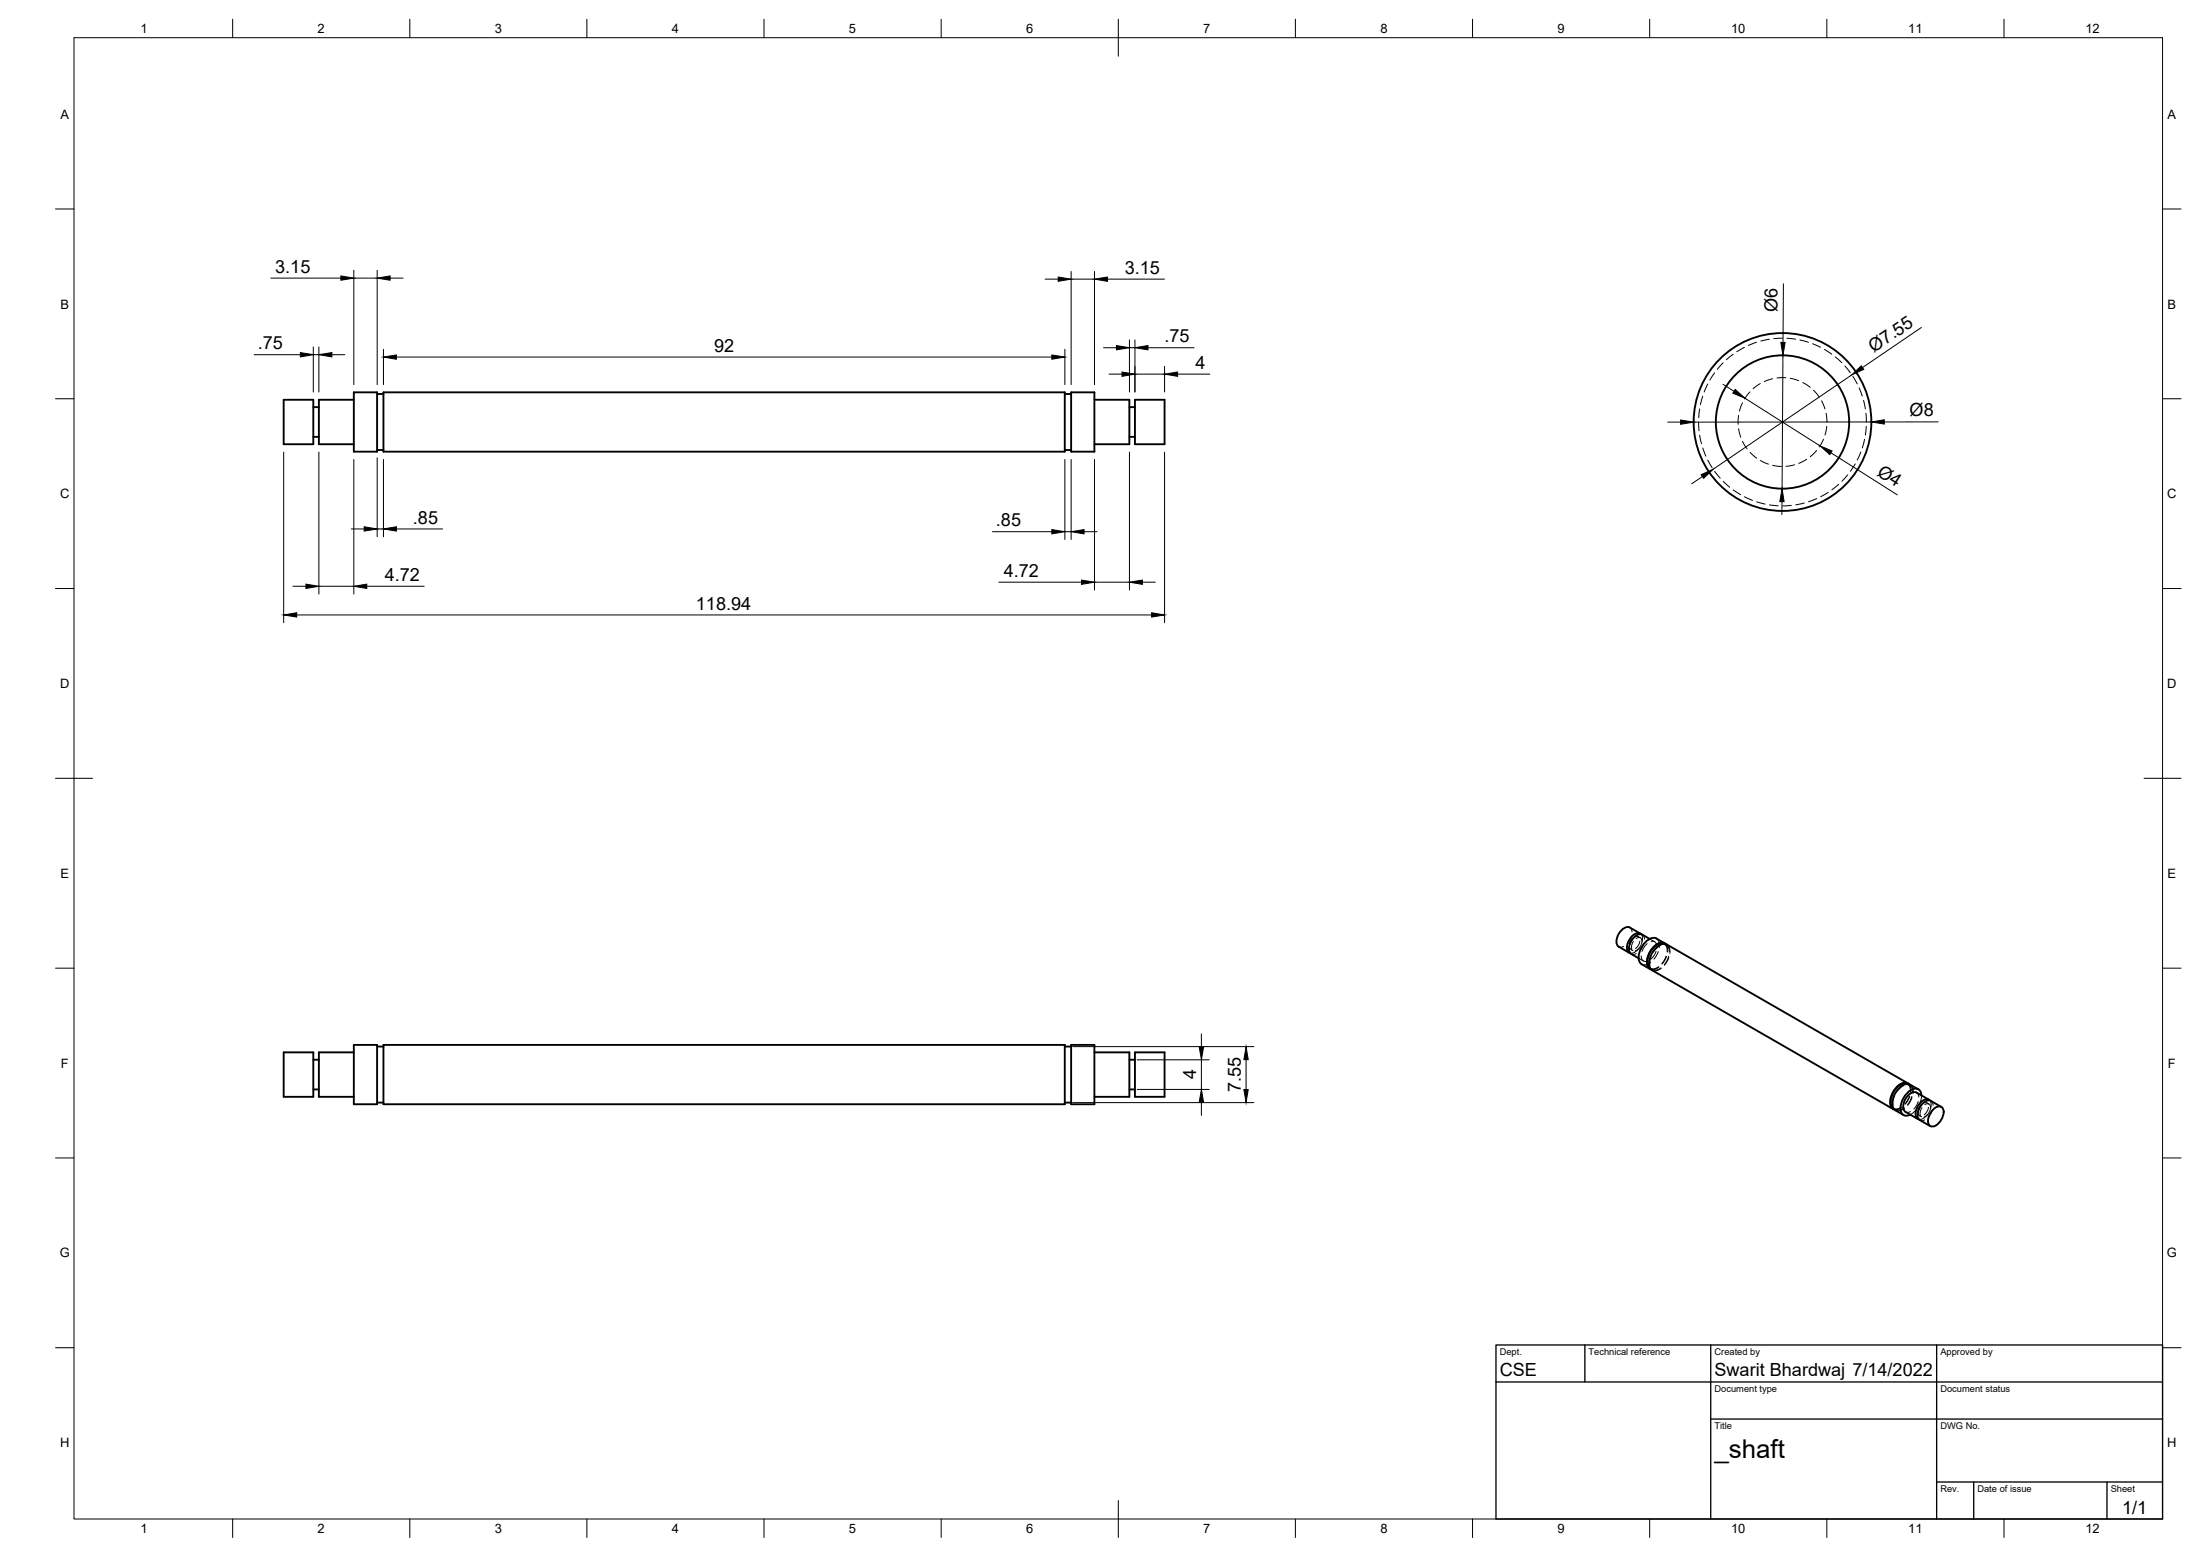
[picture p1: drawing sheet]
<svg xmlns="http://www.w3.org/2000/svg" width="594mm" height="420mm" viewBox="0 0 594 420" stroke-linecap="round" stroke-linejoin="round" font-family="sans-serif">
<!-- layer: Visible -->
<g fill="none" stroke="#000" stroke-width=".51">
<path d="M76.6 108h8v12h-8zM84.6 109.9h1.5M84.6 118h1.5M95.5 108h-9.4v12h9.4M95.5 105.9h6.3v16.1h-6.3zM101.8 106.4h1.7M103.5 105.9h184v16.1h-184zM287.5 106.4h1.7M289.2 105.9h6.3v16.1h-6.3zM295.5 108h9.5v12h-9.5M305 109.9h1.5M305 118h1.5"/>
<path d="M306.5 108h8v12h-8zM101.8 121.5h1.7M287.5 121.5h1.7M440.5 257.6l2 1.1M440.9 253.4l-.8 1.4M442.9 252.1l-2.8-1.7a2.98 2.98 0 0 0-3.3 2.4l-.2 .6a2.05 2.05 0 0 0 .5 2.2l2.8 1.7M443.2 252.3a1.81 1.81 0 0 0-2.6 .6 3.9 3.9 0 0 0-1 4l.6 .5M445.5 253.5l-2-1.1a2.98 2.98 0 0 0-3.3 2.3l-.2 .6a2.05 2.05 0 0 0 .5 2.3M449.4 254.8a2.97 2.97 0 0 0-3.3 1.6 4.6 4.6 0 0 0-.9 4.6l.4 .4M449.5 254.7l-2.2-1.3a3.5 3.5 0 0 0-4 2.3 3.5 3.5 0 0 0 0 4.7M449.8 254.9a2.75 2.75 0 0 0-3.7 1.3 4.9 4.9 0 0 0-1 5.1l.8 .5M443.3 260.4l2.2 1.2"/>
<path d="M76.6 284.2h8v12h-8zM84.6 286.2h1.5M84.6 294.2h1.5M95.5 284.2h-9.4v12h9.4M95.5 282.2h6.3v16h-6.3zM101.8 282.6h1.7M101.8 297.7h1.7M103.5 282.2h184v16h-184zM287.5 282.6h1.7M287.5 297.7h1.7M289.2 282.2h6.3v16h-6.3zM295.5 284.2h9.5v12h-9.5"/>
<path d="M305 286.2h1.5M305 294.2h1.5M306.5 284.2h8v12h-8zM515 292.7a2.97 2.97 0 0 0-3.2 1.5 4.6 4.6 0 0 0-.9 4.7l.4 .3M515.2 292.5l-65.1-37.5a3.5 3.5 0 0 0-4 2.4 3.5 3.5 0 0 0 0 4.6l65.1 37.5M515.5 292.7a2.75 2.75 0 0 0-3.7 1.3 4.9 4.9 0 0 0-1 5.1l.7 .5M515.8 292.9l2.2 1.3M515.8 292.9a3.5 3.5 0 0 0-4 2.3 3.5 3.5 0 0 0 0 4.6l2.2 1.3M518.9 298.3l-.8 1.4M518.9 295.8a1.71 1.71 0 0 0-1-1.7 1.71 1.71 0 0 0-1.9 .3 5.7 5.7 0 0 0-2.6 6.1 1.61 1.61 0 0 0 2.5 .5M520.9 296.9l-3.4-1.9a2.98 2.98 0 0 0-3.3 2.4l-.2 .6a2.05 2.05 0 0 0 .5 2.2l3.4 2M521.1 297.1a1.81 1.81 0 0 0-2.5 .7 3.9 3.9 0 0 0-1.1 4l.7 .4"/>
<path d="M521.8 299.8a1.8 1.8 0 0 1 2.8-.6 3.9 3.9 0 0 1-2.9 5 1.81 1.81 0 0 1-.9-2.7zM524.2 298.9l-2.8-1.7a2.98 2.98 0 0 0-3.3 2.4l-.2 .6a2.05 2.05 0 0 0 .5 2.2l2.8 1.7"/>
<circle cx="481.3" cy="113.9" r="18"/>
<circle cx="481.4" cy="114" r="24"/>
</g>
<!-- layer: Hidden -->
<g fill="none" stroke="#000" stroke-width=".27">
<path d="M465.3 98l-1.6 1.7M468 95.7l-1.8 1.4M471 93.8l-2 1.2M474.3 92.4l-2.2 .9M477.8 91.6l-2.3 .5M481.3 91.3l-2.3 .1M482.5 91.3l2.4 .3M486.1 91.8l2.2 .6M489.5 92.8l2.1 1M492.7 94.3l1.9 1.4M495.6 96.4l1.8 1.5M498.2 98.8l1.5 1.8"/>
<path d="M458.7 114l.1 2.3M459 110.4l-.3 2.4M459 117.5l.5 2.3M459.8 107l-.6 2.3M461.2 103.7l-1 2.2M463 100.7l-1.3 1.9M469.5 112.2l-.2 2.4M469.5 115.8l.6 2.3M470.5 108.8l-.8 2.2M470.5 119.2l1.3 2M472.5 105.8l-1.4 1.9M475.3 103.6l-1.9 1.4"/>
<path d="M478.7 102.3l-2.3 .7M482.2 102l-2.4 .1M483.4 102.2l2.3 .6M486.8 103.3l2 1.3M489.7 105.4l1.6 1.8M491.9 108.2l.9 2.2M492.4 118.6l-1.1 2.1M493.1 111.6l.3 2.4M493.3 115.1l-.5 2.4M500.3 101.6l1.2 2.1M502 104.8l.9 2.2M503.2 108.1l.5 2.3"/>
<path d="M503.5 118.6l-.6 2.3M503.9 111.6l.1 2.4M504 115.1l-.3 2.4M459.8 121l.9 2.2M461.2 124.2l1.1 2.1M463 127.3l1.5 1.8M465.3 130l1.8 1.6M468 132.3l2 1.3M471.1 134.1l2.1 1M472.6 122.1l1.7 1.6M474.3 135.5l2.4 .6M475.4 124.4l2.1 .9"/>
<path d="M477.8 136.3l2.4 .3M478.7 125.6l2.4 .4M483.7 136.5l-2.3 .1M484.6 125.5l-2.3 .4M487.2 135.8l-2.3 .5M487.9 124l-2.2 1.1M490.5 121.6l-1.7 1.7M490.6 134.6l-2.2 .9M493.7 132.9l-2.1 1.2M496.5 130.8l-1.8 1.5M499 128.2l-1.6 1.8M501 125.3l-1.3 2"/>
<path d="M502.5 122.1l-1 2.1M438.4 255.6l-.7 .2-.6-.2M440.1 250.4l.4 .5 .2 .7M440.1 254.8v1l.5 .7M440.4 256.4l.6 .3M440.6 252.8l-1.2 2.1M441.1 254.2a2.52 2.52 0 0 0-.5 2.1M441.8 257.5l-.8 .2-.5-.1M441.8 253.4a.9 .9 0 0 1 1.1-.2 .9 .9 0 0 1 .5 1M442.4 252.9l.6 .3M442.5 258.7l1.3 .8M442.5 253l-.8-.1-.8 .5"/>
<path d="M442.6 256a2.78 2.78 0 0 1-2.4 1.4M442.8 254.1a3.3 3.3 0 0 1-1.1 2M443.1 255.2l-.8 1.2-.7 .4M443.2 252.3a2.69 2.69 0 0 1 0 2.7M443.2 258.1a1.23 1.23 0 0 0 1.5 1.5M443.5 252.4l.4 .4 .2 .8M443.9 254.7l-.3 .9-.9 1.2M444.8 254.8l-.7 .7-.7 1.4M445.5 253.5l1.3 .8M445.8 259.8l-1.1 .6-.8 .1-.6-.1M445.9 258.2l-.4 1.4v1.1M445.9 254.2a1.23 1.23 0 0 1 1.5 1.5"/>
<path d="M447.2 256.9l-.5 1-.9 1.1M447.3 253.4l.7 .8 .1 1.6M447.8 257l-1.2 2M448.3 255.4l-1.2 .8-.7 .9M449.3 254.9l.7 .7 .2 1.4M449.4 254.9l.6 .3M449.5 255.1l.6 .2 .4 .5 .3 1.2M449.8 254.9l.5 1v1.2M449.9 258.2l-1.2 2M450 258.3l-1.1 2M450.1 255.1l.7 .7 .1 1.7M450.6 258.2l-.5 1.3-.7 1"/>
<path d="M450.6 258.6l-1.1 2M445.6 261.5l.6 .3M447.8 261l-1.3 .6-.9-.2M448 261.1l-1 .6-1.1 .1M448.5 261.3l-1.4 .7-.9-.3M448.6 261.5l-1.5 .6-1-.1M511.3 299.3l.6 .3M511.5 296l-.3 1.4v1.1M513.5 298.9l-1.3 .5-.9-.2M513.7 299l-1.1 .5-1.1 .1M513.9 293.2l-1.1 .8-.7 .9M514.2 299.1l-1.4 .7-.9-.2"/>
<path d="M514.3 299.3l-1.5 .7-1-.2M515 292.7l.7 .7 .1 1.5M515.1 292.7l.6 .4M515.2 292.9l.5 .2 .5 .5 .3 1.2M515.5 292.7l.5 1v1.2M515.6 296l-1.2 2.1M515.7 296.1l-1.2 2M515.8 292.9l.6 .8 .2 1.6M516.3 296l-1.2 2.3M516.3 296.4l-1.2 2.1M517.5 295l.4 .4 .2 .8M517.7 299.3l-1 1.2-.8 .5"/>
<path d="M518 297.4l-.3 .9-.9 1.1M518.1 299.7l-.1 1 .5 .6M518.9 295.8l-.1 .9-.5 1.6M519 299.1a2.49 2.49 0 0 0-.4 2.1M519.8 298.3a.89 .89 0 0 1 1-.2 .89 .89 0 0 1 .5 .9M520.4 297.8l.5 .3M520.5 297.9l-.8-.1-.9 .5M520.8 299a3.4 3.4 0 0 1-1.2 2M521.1 297.1a2.73 2.73 0 0 1 0 2.8M521.4 297.3l.4 .4 .2 .8M521.9 299.6l-.4 .9-.8 1.2M515.9 300.2l-.8 .2-.6-.2"/>
<path d="M518.4 301.3l.5 .3M519.7 302.4l-.7 .2-.6-.1M520.5 300.9a2.66 2.66 0 0 1-2.3 1.4M521.1 300.1l-.6 .9-1 .6"/>
</g>
<!-- layer: TitleBlock -->
<path d="M404 363.2h180v47h-180zM404 373.2h180M428 363.2v10M462 363.2v47M523 363.2v47M462 383.2h122M523 400.2h61M533 400.2v10M569 400.2v10" fill="none" stroke="#000" stroke-width=".36"/>
<!-- layer: Dimensions -->
<g fill="none" stroke="#000" stroke-width=".27">
<path d="M73.1 75.1h19M95.5 73v30.9M95.5 75.1h6.4M101.9 73v30.9M105.3 75.1h3.5M282.2 75.4h3.5M289.2 73.3v30.6M289.2 75.4h6.4M295.6 73.3v30.6M299 75.4h15.5M481.6 76.6l-.1 15.9M68.6 95.8h12.5"/>
<path d="M84.6 93.7v12.2M84.6 95.8h1.5M86.1 93.7v12.2M89.6 95.8h3.5M103.5 94.3v9.6M107 96.4h177M287.5 94.3v9.6M298 93.9h3.5M305 91.8v14.1M305 93.9h1.5M306.5 91.8v14.1M310 93.9h12.4"/>
<path d="M314.5 98.9v7M481.5 96l-.3 36M518.8 88.4l-15.9 10.9M299.5 101h3.5M306.5 101h8M318 101h8.7M450.3 114h3.5M465.3 103.8l2.9 1.9M471.2 107.5l20.3 12.9M500.1 101.2l-37.5 25.5M505.3 113.9l-48 .1M523.4 113.9h-14.6"/>
<path d="M76.6 122.1v46M86.1 122.1v38.3M95.5 124.1v36.3M101.9 123.6v21.3M103.5 124.1v20.8M287.5 124.1v21.6M289.2 124.1v21.6M295.6 124.1v35.2M305 122.1v37.2M314.5 122.1v46M459.7 128.7l-2.9 1.9M481.2 135.5v3.5"/>
<path d="M494.4 122.3l17.9 11.3M79.1 158.3h3.5M86.1 158.3h9.4M94.8 142.8h3.5M99 158.3h15.6M101.9 142.8h1.6M107 142.8h12.5M268 143.6h16M269.7 157.2h22.3M287.5 143.6h1.7M292.7 143.6h3.5M295.6 157.2h9.4"/>
<path d="M308.5 157.2h3.5M80.1 166.1h230.9M324.4 279.2v3.5M289.6 282.6h49M289.6 297.7h49M307.1 286.2h19.4M307.1 294.2h19.4M324.4 286.2v8M324.4 297.7v3.5M336.5 286.1v8.1"/>
</g>
<g fill="#000" stroke="#000" stroke-width=".27">
<path d="M92.1 74.5l3.4 .6-3.4 .6zM101.9 75.1l3.4-.6v1.2zM285.7 74.8l3.5 .6-3.5 .6zM295.6 75.4l3.4-.6v1.2zM81.1 95.2l3.5 .6-3.5 .6zM86.1 95.8l3.5-.6v1.2zM103.5 96.4l3.5-.6v1.2zM284 95.8l3.5 .6-3.5 .6zM301.5 93.3l3.5 .6-3.5 .6zM306.5 93.9l3.5-.6v1.2zM480.9 92.5h1.1l-.5 3.5zM500.1 101.2l2.5-2.4 .7 .9z"/>
<path d="M303 100.5l3.5 .5-3.5 .6zM314.5 101l3.5-.5v1.1zM453.8 113.4l3.5 .6-3.5 .6zM468.6 105.2l2.6 2.3-3.3-1.3zM505.3 113.9l3.5-.6v1.2zM459.4 128.2l3.2-1.5-2.6 2.5zM481.2 132l.6 3.5-1.2-.1zM491.5 120.4l3.2 1.4-.6 .9zM82.6 157.7l3.5 .6-3.5 .6zM98.3 142.2l3.6 .6-3.6 .6zM95.5 158.3l3.5-.6v1.2zM103.5 142.8l3.5-.6v1.2z"/>
<path d="M284 143l3.5 .6-3.5 .6zM292 156.6l3.6 .6-3.6 .6zM289.2 143.6l3.5-.6v1.2zM305 157.2l3.5-.6v1.2zM76.6 166.1l3.5-.6v1.1zM311 165.5l3.5 .6-3.5 .5zM323.8 282.7h1.2l-.6 3.5zM324.4 294.2l.6 3.5h-1.2zM336.5 282.6l.6 3.5h-1.2zM335.9 294.2h1.2l-.6 3.5z"/>
</g>
<!-- layer: Border -->
<g fill="none" stroke="#000" stroke-width=".27">
<path d="M20 10.2h564v400h-564zM62.8 5.2v5M110.7 5.2v5M158.5 5.2v5M206.3 5.2v5M254.1 5.2v5M302 5.2v10M349.8 5.2v5M397.6 5.2v5M445.5 5.2v5M493.3 5.2v5M541.1 5.2v5"/>
<path d="M15 56.4h5M584 56.4h5M15 107.7h5M584 107.7h5M15 158.9h5M584 158.9h5M15 210.2h10M579 210.2h10M15 261.4h5M584 261.4h5M15 312.7h5M584 312.7h5"/>
<path d="M15 363.9h5M584 363.9h5M62.8 410.2v5M110.7 410.2v5M158.5 410.2v5M206.3 410.2v5M254.1 410.2v5M302 405.2v10M349.8 410.2v5M397.6 410.2v5M445.5 410.2v5M493.3 410.2v5"/>
<path d="M541.1 410.2v5"/>
</g>
<text font-size="7" x="463" y="393.7">_shaft</text>
<g font-size="4.9">
<text x="74.3" y="73.6">3.15</text>
<text x="303.7" y="73.9">3.15</text>
<text x="480" y="84.3" transform="rotate(-90 480 84.3)">Ø6</text>
<text x="69.6" y="94.3">.75</text>
<text x="192.8" y="95">92</text>
<text x="314.4" y="92.4">.75</text>
<text x="506" y="95.3" transform="rotate(-34 506 95.3)">Ø7.55</text>
<text x="322.8" y="99.6">4</text>
<text x="515.7" y="112.4">Ø8</text>
<text x="506.7" y="128.2" transform="rotate(32 506.7 128.2)">Ø4</text>
<text x="111.5" y="141.4">.85</text>
<text x="268.9" y="142.1">.85</text>
<text x="271" y="155.8">4.72</text>
<text x="103.9" y="156.9">4.72</text>
<text x="187.9" y="164.6">118.94</text>
<text x="323" y="291.4" transform="rotate(-90 323 291.4)">4</text>
<text x="335" y="295" transform="rotate(-90 335 295)">7.55</text>
<text x="405" y="371.7">CSE</text>
<text x="463" y="371.7">Swarit Bhardwaj 7/14/2022</text>
<text x="573.1" y="408.8">1/1</text>
</g>
<g font-size="3.5">
<text x="37.9" y="8.9">1</text>
<text x="85.8" y="8.9">2</text>
<text x="133.6" y="8.9">3</text>
<text x="181.4" y="8.9">4</text>
<text x="229.3" y="8.9">5</text>
<text x="277.1" y="8.9">6</text>
<text x="324.9" y="8.9">7</text>
<text x="372.7" y="8.9">8</text>
<text x="420.6" y="8.9">9</text>
<text x="467.4" y="8.9">10</text>
<text x="515.3" y="8.9">11</text>
<text x="563.1" y="8.9">12</text>
<text x="16.3" y="32">A</text>
<text x="585.3" y="32">A</text>
<text x="16.3" y="83.3">B</text>
<text x="585.3" y="83.3">B</text>
<text x="16.2" y="134.6">C</text>
<text x="585.2" y="134.6">C</text>
<text x="16.2" y="185.8">D</text>
<text x="585.2" y="185.8">D</text>
<text x="16.3" y="237">E</text>
<text x="585.3" y="237">E</text>
<text x="16.4" y="288.3">F</text>
<text x="585.4" y="288.3">F</text>
<text x="16.1" y="339.6">G</text>
<text x="585.1" y="339.6">G</text>
<text x="16.2" y="390.8">H</text>
<text x="585.2" y="390.8">H</text>
<text x="37.9" y="413.9">1</text>
<text x="85.8" y="413.9">2</text>
<text x="133.6" y="413.9">3</text>
<text x="181.4" y="413.9">4</text>
<text x="229.3" y="413.9">5</text>
<text x="277.1" y="413.9">6</text>
<text x="324.9" y="413.9">7</text>
<text x="372.7" y="413.9">8</text>
<text x="420.6" y="413.9">9</text>
<text x="467.4" y="413.9">10</text>
<text x="515.3" y="413.9">11</text>
<text x="563.1" y="413.9">12</text>
</g>
<g font-size="2.5">
<text x="405" y="366">Dept.</text>
<text x="429" y="366">Technical reference</text>
<text x="463" y="366">Created by</text>
<text x="524" y="366">Approved by</text>
<text x="463" y="376">Document type</text>
<text x="524" y="376">Document status</text>
<text x="463" y="386">Title</text>
<text x="524" y="386">DWG No.</text>
<text x="524" y="403">Rev.</text>
<text x="534" y="403">Date of issue</text>
<text x="570" y="403">Sheet</text>
</g>
</svg>
